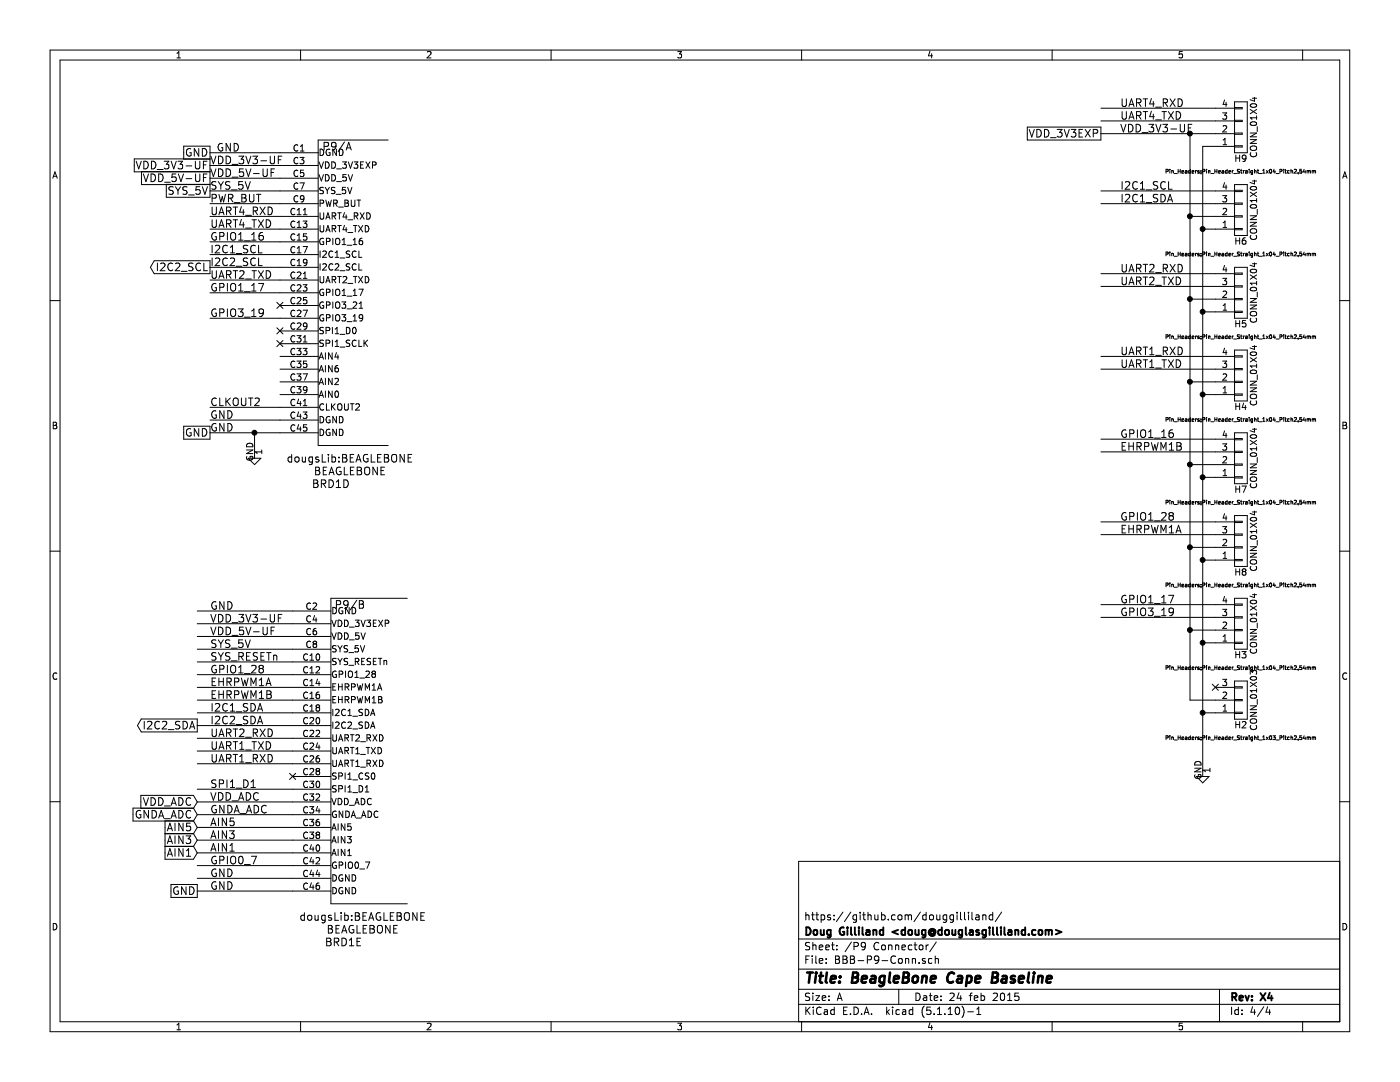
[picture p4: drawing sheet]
EESchema Schematic File Version 2
LIBS:power
LIBS:device
LIBS:conn
LIBS:TXB0108
LIBS:linear
LIBS:memory
LIBS:LandBoards_Semis
LIBS:LandBoards_Conns
LIBS:BBB-COMMS-2-cache
EELAYER 25 0
EELAYER END
$Descr A 11000 8500
encoding utf-8
Sheet 4 4
Title "BeagleBone Cape Baseline"
Date "24 feb 2015"
Rev "X4"
Comp "Doug Gilliland <doug@douglasgilliland.com>"
Comment1 "https://github.com/douggilliland/"
Comment2 ""
Comment3 ""
Comment4 ""
$EndDescr
Text Label 1650 3200 0    60   ~ 0
CLKOUT2
Text Label 1650 2500 0    60   ~ 0
GPIO3_19
Text Label 1650 2300 0    60   ~ 0
GPIO1_17
Text Label 1650 2200 0    60   ~ 0
UART2_TXD
Text Label 1650 2100 0    60   ~ 0
I2C2_SCL
Text Label 1650 2000 0    60   ~ 0
I2C1_SCL
Text Label 1650 1900 0    60   ~ 0
GPIO1_16
Text Label 1650 1800 0    60   ~ 0
UART4_TXD
Text Label 1650 1700 0    60   ~ 0
UART4_RXD
Text Label 1650 1600 0    60   ~ 0
PWR_BUT
Text Label 1650 1500 0    60   ~ 0
SYS_5V
Text Label 1650 1400 0    60   ~ 0
VDD_5V-UF
Text Label 1650 3300 0    60   ~ 0
GND
Text Label 1650 3400 0    60   ~ 0
GND
Text Label 1700 1200 0    60   ~ 0
GND
Text GLabel 1650 1400 0    60   UnSpc ~ 0
VDD_5V-UF
Text GLabel 1650 3400 0    60   UnSpc ~ 0
GND
Text Label 1650 6800 0    60   ~ 0
GPIO0_7
Text Label 1650 6700 0    60   ~ 0
AIN1
Text Label 1650 6600 0    60   ~ 0
AIN3
Text Label 1650 6500 0    60   ~ 0
AIN5
Text Label 1650 6400 0    60   ~ 0
GNDA_ADC
Text Label 1650 6300 0    60   ~ 0
VDD_ADC
Text Label 1650 6200 0    60   ~ 0
SPI1_D1
Text Label 1650 6000 0    60   ~ 0
UART1_RXD
Text Label 1650 5900 0    60   ~ 0
UART1_TXD
Text Label 1650 5800 0    60   ~ 0
UART2_RXD
Text Label 1650 5700 0    60   ~ 0
I2C2_SDA
Text Label 1650 5600 0    60   ~ 0
I2C1_SDA
Text Label 1650 5500 0    60   ~ 0
EHRPWM1B
Text Label 1650 5400 0    60   ~ 0
EHRPWM1A
Text Label 1650 5300 0    60   ~ 0
GPIO1_28
Text Label 1650 5100 0    60   ~ 0
SYS_5V
Text Label 1650 5000 0    60   ~ 0
VDD_5V-UF
Text Label 1650 4800 0    60   ~ 0
GND
Text Label 1650 6900 0    60   ~ 0
GND
Text Label 1650 7000 0    60   ~ 0
GND
Text Label 1650 5200 0    60   ~ 0
SYS_RESETn
Text GLabel 1550 7000 0    60   UnSpc ~ 0
GND
Text GLabel 1650 1300 0    60   UnSpc ~ 0
VDD_3V3-UF
$Comp
L GND #U05
U 1 1
P 2000 3550
F 0 "#U05" H 2000 3550 60  0001 C CNN
F 1 "~" H 2000 3550 60  0001 C CNN
F 2 "" H 2000 3550 60  0000 C CNN
F 3 "" H 2000 3550 60  0000 C CNN
	1    2000 3550
	1    0    0    -1  
$EndComp
$Comp
L BEAGLEBONE BRD1
U 4 1
P 2500 2300
F 0 "BRD1" H 2600 800 60  0000 C CNN
F 1 "BEAGLEBONE" H 2750 900 60  0000 C CNN
F 2 "dougsLib:BEAGLEBONE" H 2750 1000 60  0000 C CNN
F 3 "~" H 2500 2300 60  0000 C CNN
	4    2500 2300
	1    0    0    -1  
$EndComp
$Comp
L BEAGLEBONE BRD1
U 5 1
P 2600 5900
F 0 "BRD1" H 2700 4400 60  0000 C CNN
F 1 "BEAGLEBONE" H 2850 4500 60  0000 C CNN
F 2 "dougsLib:BEAGLEBONE" H 2850 4600 60  0000 C CNN
F 3 "~" H 2600 5900 60  0000 C CNN
	5    2600 5900
	1    0    0    -1  
$EndComp
Text Label 1650 4900 0    60   ~ 0
VDD_3V3-UF
Text Label 1650 1300 0    60   ~ 0
VDD_3V3-UF
NoConn ~ 2200 2400
NoConn ~ 2200 2600
NoConn ~ 2200 2700
Text GLabel 1550 6700 0    60   Input ~ 0
AIN1
Text GLabel 1550 6600 0    60   Input ~ 0
AIN3
Text GLabel 1550 6500 0    60   Input ~ 0
AIN5
Text GLabel 1550 6400 0    60   Input ~ 0
GNDA_ADC
Text GLabel 1550 6300 0    60   Input ~ 0
VDD_ADC
Text GLabel 1650 1200 0    60   UnSpc ~ 0
GND
Text GLabel 1650 1500 0    60   UnSpc ~ 0
SYS_5V
NoConn ~ 2300 6100
Text Label 8800 2800 0    60   ~ 0
UART1_RXD
Text Label 8800 2900 0    60   ~ 0
UART1_TXD
Text Label 8800 2150 0    60   ~ 0
UART2_RXD
Text Label 8800 1600 0    60   ~ 0
I2C1_SDA
Text Label 8800 2250 0    60   ~ 0
UART2_TXD
Text Label 8800 1500 0    60   ~ 0
I2C1_SCL
Text Label 8800 950  0    60   ~ 0
UART4_TXD
Text Label 8800 850  0    60   ~ 0
UART4_RXD
Text GLabel 1550 5700 0    60   Output ~ 0
I2C2_SDA
Text GLabel 1650 2100 0    60   Output ~ 0
I2C2_SCL
Text GLabel 8650 1050 0    60   UnSpc ~ 0
VDD_3V3EXP
$Comp
L CONN_01X04 H9
U 1 1
P 9750 1000
F 0 "H9" H 9750 1250 50  0000 C CNN
F 1 "CONN_01X04" V 9850 1000 50  0000 C CNN
F 2 "Pin_Headers:Pin_Header_Straight_1x04_Pitch2.54mm" H 9750 1350 30  0000 C CNN
F 3 "" H 9750 1000 60  0000 C CNN
	1    9750 1000
	1    0    0    1   
$EndComp
$Comp
L CONN_01X04 H6
U 1 1
P 9750 1650
F 0 "H6" H 9750 1900 50  0000 C CNN
F 1 "CONN_01X04" V 9850 1650 50  0000 C CNN
F 2 "Pin_Headers:Pin_Header_Straight_1x04_Pitch2.54mm" H 9750 2000 30  0000 C CNN
F 3 "" H 9750 1650 60  0000 C CNN
	1    9750 1650
	1    0    0    1   
$EndComp
$Comp
L CONN_01X04 H5
U 1 1
P 9750 2300
F 0 "H5" H 9750 2550 50  0000 C CNN
F 1 "CONN_01X04" V 9850 2300 50  0000 C CNN
F 2 "Pin_Headers:Pin_Header_Straight_1x04_Pitch2.54mm" H 9750 2650 30  0000 C CNN
F 3 "" H 9750 2300 60  0000 C CNN
	1    9750 2300
	1    0    0    1   
$EndComp
$Comp
L CONN_01X04 H4
U 1 1
P 9750 2950
F 0 "H4" H 9750 3200 50  0000 C CNN
F 1 "CONN_01X04" V 9850 2950 50  0000 C CNN
F 2 "Pin_Headers:Pin_Header_Straight_1x04_Pitch2.54mm" H 9750 3300 30  0000 C CNN
F 3 "" H 9750 2950 60  0000 C CNN
	1    9750 2950
	1    0    0    1   
$EndComp
$Comp
L GND #U06
U 1 1
P 9450 6050
F 0 "#U06" H 9450 6050 60  0001 C CNN
F 1 "~" H 9450 6050 60  0001 C CNN
F 2 "" H 9450 6050 60  0000 C CNN
F 3 "" H 9450 6050 60  0000 C CNN
	1    9450 6050
	1    0    0    -1  
$EndComp
Text Label 8800 1050 0    60   ~ 0
VDD_3V3-UF
Text Label 8800 3550 0    60   ~ 0
EHRPWM1B
Text Label 8800 3450 0    60   ~ 0
GPIO1_16
$Comp
L CONN_01X04 H7
U 1 1
P 9750 3600
F 0 "H7" H 9750 3850 50  0000 C CNN
F 1 "CONN_01X04" V 9850 3600 50  0000 C CNN
F 2 "Pin_Headers:Pin_Header_Straight_1x04_Pitch2.54mm" H 9750 3950 30  0000 C CNN
F 3 "" H 9750 3600 60  0000 C CNN
	1    9750 3600
	1    0    0    1   
$EndComp
Text Label 8800 4200 0    60   ~ 0
EHRPWM1A
$Comp
L CONN_01X04 H8
U 1 1
P 9750 4250
F 0 "H8" H 9750 4500 50  0000 C CNN
F 1 "CONN_01X04" V 9850 4250 50  0000 C CNN
F 2 "Pin_Headers:Pin_Header_Straight_1x04_Pitch2.54mm" H 9750 4600 30  0000 C CNN
F 3 "" H 9750 4250 60  0000 C CNN
	1    9750 4250
	1    0    0    1   
$EndComp
Text Label 8800 4100 0    60   ~ 0
GPIO1_28
Wire Wire Line
	2200 3200 1650 3200
Wire Wire Line
	2200 3300 1650 3300
Wire Wire Line
	1650 3400 2200 3400
Wire Wire Line
	2200 2000 1650 2000
Wire Wire Line
	2200 2100 1650 2100
Wire Wire Line
	2200 2300 1650 2300
Wire Wire Line
	2200 2200 1650 2200
Wire Wire Line
	2200 2500 1650 2500
Wire Wire Line
	2200 1600 1650 1600
Wire Wire Line
	2200 1700 1650 1700
Wire Wire Line
	2200 1900 1650 1900
Wire Wire Line
	2200 1800 1650 1800
Wire Wire Line
	2200 1400 1650 1400
Wire Wire Line
	2200 1500 1650 1500
Wire Wire Line
	2200 1300 1650 1300
Wire Wire Line
	2200 1200 1650 1200
Wire Wire Line
	1550 4800 2300 4800
Wire Wire Line
	2300 4900 1550 4900
Wire Wire Line
	2300 5100 1550 5100
Wire Wire Line
	2300 5000 1550 5000
Wire Wire Line
	2300 5400 1550 5400
Wire Wire Line
	2300 5500 1550 5500
Wire Wire Line
	2300 5300 1550 5300
Wire Wire Line
	2300 5200 1550 5200
Wire Wire Line
	2300 6000 1550 6000
Wire Wire Line
	2300 6300 1550 6300
Wire Wire Line
	2300 6200 1550 6200
Wire Wire Line
	2300 5800 1550 5800
Wire Wire Line
	2300 5900 1550 5900
Wire Wire Line
	2300 5700 1550 5700
Wire Wire Line
	2300 5600 1550 5600
Wire Wire Line
	2300 6400 1550 6400
Wire Wire Line
	2300 6500 1550 6500
Wire Wire Line
	2300 6700 1550 6700
Wire Wire Line
	2300 6600 1550 6600
Wire Wire Line
	2300 7000 1550 7000
Wire Wire Line
	2300 6900 1550 6900
Wire Wire Line
	2300 6800 1550 6800
Wire Wire Line
	2000 3400 2000 3550
Connection ~ 2000 3400
Wire Wire Line
	9550 1150 9450 1150
Wire Wire Line
	9450 1150 9450 6050
Wire Wire Line
	9350 1050 9350 5500
Wire Wire Line
	9350 3000 9550 3000
Connection ~ 9350 1050
Wire Wire Line
	9450 3100 9550 3100
Connection ~ 9450 3100
Wire Wire Line
	9550 2450 9450 2450
Connection ~ 9450 2450
Wire Wire Line
	9550 1800 9450 1800
Connection ~ 9450 1800
Wire Wire Line
	9550 1700 9350 1700
Connection ~ 9350 1700
Wire Wire Line
	9550 2350 9350 2350
Connection ~ 9350 2350
Wire Wire Line
	8650 1050 9550 1050
Wire Wire Line
	9550 3450 8650 3450
Wire Wire Line
	9550 3550 8650 3550
Wire Wire Line
	9550 4100 8650 4100
Wire Wire Line
	9550 4200 8650 4200
Wire Wire Line
	9550 3750 9450 3750
Connection ~ 9450 3750
Wire Wire Line
	9550 4400 9450 4400
Connection ~ 9450 4400
Wire Wire Line
	9350 4300 9550 4300
Connection ~ 9350 3000
Wire Wire Line
	9550 3650 9350 3650
Connection ~ 9350 3650
Wire Wire Line
	9550 2800 8650 2800
Wire Wire Line
	9550 2900 8650 2900
Wire Wire Line
	9550 2150 8650 2150
Wire Wire Line
	9550 2250 8650 2250
Wire Wire Line
	9550 1500 8650 1500
Wire Wire Line
	9550 1600 8650 1600
Wire Wire Line
	9550 850  8650 850 
Wire Wire Line
	9550 950  8650 950 
$Comp
L CONN_01X04 H3
U 1 1
P 9750 4900
F 0 "H3" H 9750 5150 50  0000 C CNN
F 1 "CONN_01X04" V 9850 4900 50  0000 C CNN
F 2 "Pin_Headers:Pin_Header_Straight_1x04_Pitch2.54mm" H 9750 5250 30  0000 C CNN
F 3 "" H 9750 4900 60  0000 C CNN
	1    9750 4900
	1    0    0    1   
$EndComp
Wire Wire Line
	9550 4750 8650 4750
Wire Wire Line
	9550 4850 8650 4850
Text Label 8800 4750 0    60   ~ 0
GPIO1_17
Text Label 8800 4850 0    60   ~ 0
GPIO3_19
Wire Wire Line
	9550 5050 9450 5050
Connection ~ 9450 5050
Wire Wire Line
	9350 4950 9550 4950
Connection ~ 9350 4300
Wire Wire Line
	9350 5500 9550 5500
Connection ~ 9350 4950
Wire Wire Line
	9550 5600 9450 5600
Connection ~ 9450 5600
$Comp
L CONN_01X03 H2
U 1 1
P 9750 5500
F 0 "H2" H 9750 5700 50  0000 C CNN
F 1 "CONN_01X03" V 9850 5500 50  0000 C CNN
F 2 "Pin_Headers:Pin_Header_Straight_1x03_Pitch2.54mm" H 9750 5800 30  0000 C CNN
F 3 "" H 9750 5500 50  0000 C CNN
	1    9750 5500
	1    0    0    1   
$EndComp
NoConn ~ 9550 5400
$EndSCHEMATC
